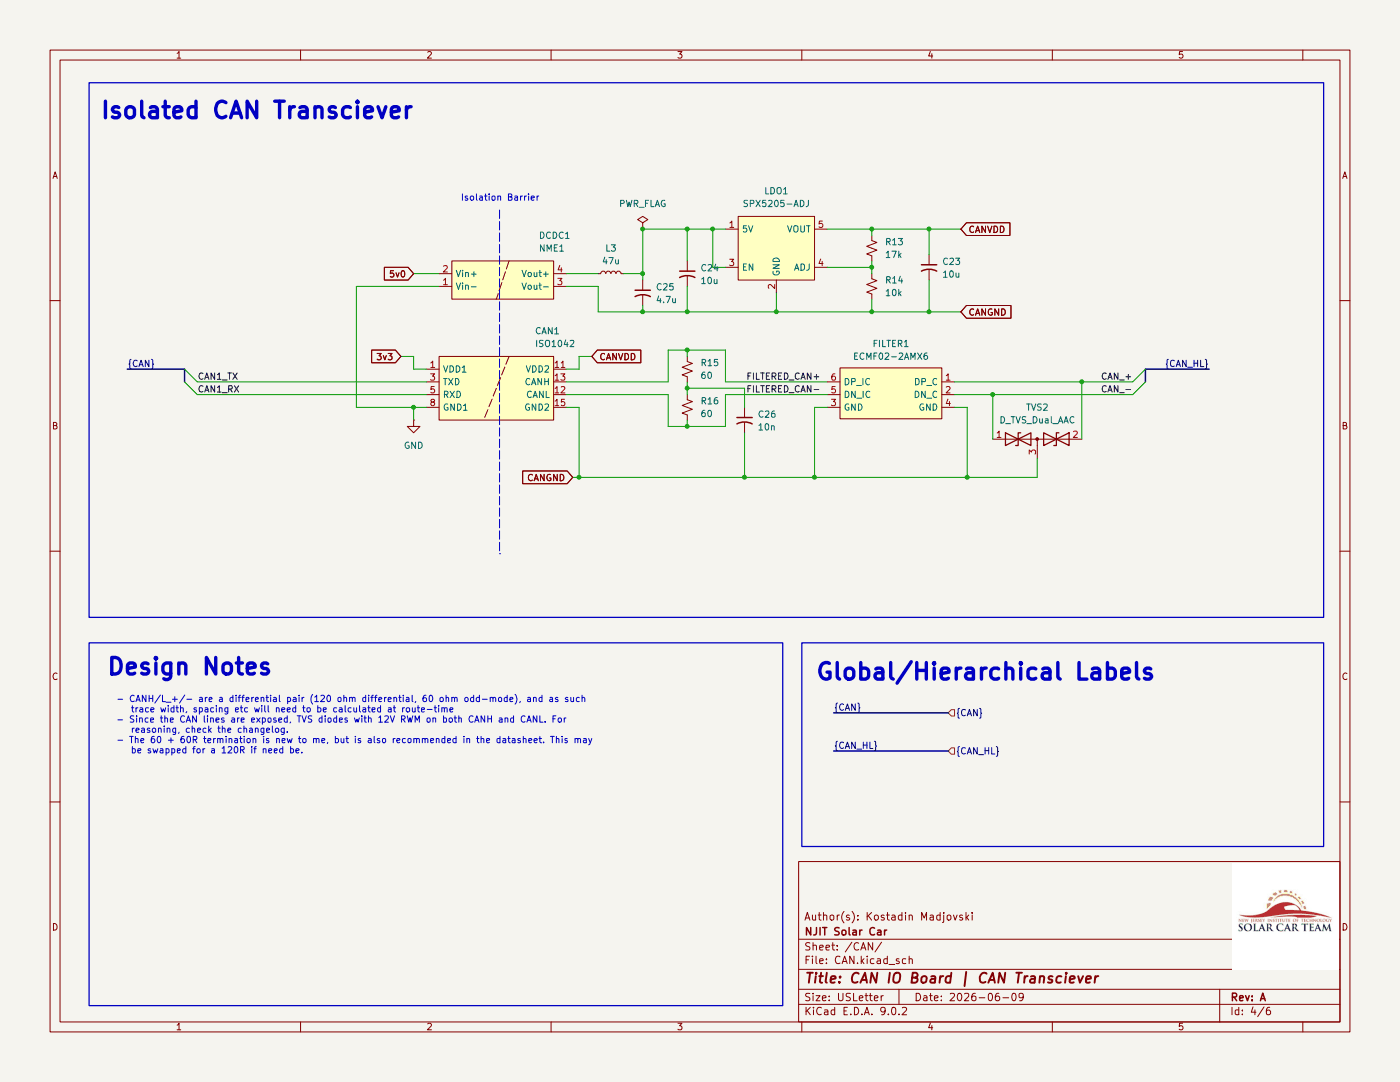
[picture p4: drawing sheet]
(kicad_sch
 (version 20250114)
 (generator "eeschema")
 (generator_version "9.0")
 (paper "USLetter")
 (title_block
  (title "CAN IO Board | CAN Transciever")
  (date "2026-06-09")
  (rev "A")
  (company "NJIT Solar Car")
  (comment 1 "Author(s): Kostadin Madjovski"))
 (lib_symbols
  (symbol "Device:C_Small_US"
   (pin_numbers (hide yes))
   (pin_names
    (offset 0.254) (hide yes)) (exclude_from_sim no) (in_bom yes) (on_board yes)
   (property "Reference" "C" (at 0.254 1.778 0) (effects (font (size 1.27 1.27)) (justify left)))
   (property "Value" "C_Small_US" (at 0.254 -2.032 0) (effects (font (size 1.27 1.27)) (justify left)))
   (property "Footprint" "" (at 0 0 0) (effects (font (size 1.27 1.27)) (hide yes)))
   (property "Datasheet" "" (at 0 0 0) (effects (font (size 1.27 1.27)) (hide yes)))
   (property "Description" "capacitor, small US symbol" (at 0 0 0) (effects (font (size 1.27 1.27)) (hide yes)))
   (symbol "C_Small_US_0_1"
    (polyline (pts (xy -1.524 0.508) (xy 1.524 0.508)) (stroke (width 0.3048) (type default)) (fill (type none)))
    (arc (start -1.524 -0.762) (mid 0 -0.3734) (end 1.524 -0.762) (stroke (width 0.3048) (type default)) (fill (type none))))
   (symbol "C_Small_US_1_1"
    (pin passive line (at 0 2.54 270) (length 2.032) (name "~" (effects (font (size 1.27 1.27)))) (number "1" (effects (font (size 1.27 1.27)))))
    (pin passive line (at 0 -2.54 90) (length 2.032) (name "~" (effects (font (size 1.27 1.27)))) (number "2" (effects (font (size 1.27 1.27))))))
   (embedded_fonts no))
  (symbol "Device:D_TVS_Dual_AAC"
   (pin_names
    (offset 1.016) (hide yes)) (exclude_from_sim no) (in_bom yes) (on_board yes)
   (property "Reference" "D" (at 0 4.445 0) (effects (font (size 1.27 1.27))))
   (property "Value" "D_TVS_Dual_AAC" (at 0 2.54 0) (effects (font (size 1.27 1.27))))
   (property "Footprint" "" (at -3.81 0 0) (effects (font (size 1.27 1.27)) (hide yes)))
   (property "Datasheet" "~" (at -3.81 0 0) (effects (font (size 1.27 1.27)) (hide yes)))
   (property "Description" "Bidirectional dual transient-voltage-suppression diode, center on pin 3" (at 0 0 0) (effects (font (size 1.27 1.27)) (hide yes)))
   (symbol "D_TVS_Dual_AAC_0_0"
    (polyline (pts (xy 0 -1.27) (xy 0 0)) (stroke (width 0) (type default)) (fill (type none))))
   (symbol "D_TVS_Dual_AAC_0_1"
    (polyline (pts (xy -6.35 1.27) (xy -1.27 -1.27) (xy -1.27 1.27) (xy -6.35 -1.27) (xy -6.35 1.27)) (stroke (width 0.254) (type default)) (fill (type none)))
    (polyline (pts (xy -6.35 0) (xy 6.35 0)) (stroke (width 0) (type default)) (fill (type none)))
    (polyline (pts (xy -3.302 1.27) (xy -3.81 1.27) (xy -3.81 -1.27) (xy -4.318 -1.27)) (stroke (width 0.254) (type default)) (fill (type none)))
    (circle (center 0 0) (radius 0.254) (stroke (width 0) (type default)) (fill (type outline)))
    (polyline (pts (xy 4.318 1.27) (xy 3.81 1.27) (xy 3.81 -1.27) (xy 3.302 -1.27)) (stroke (width 0.254) (type default)) (fill (type none)))
    (polyline (pts (xy 6.35 1.27) (xy 1.27 -1.27) (xy 1.27 1.27) (xy 6.35 -1.27) (xy 6.35 1.27)) (stroke (width 0.254) (type default)) (fill (type none))))
   (symbol "D_TVS_Dual_AAC_1_1"
    (pin passive line (at -8.89 0 0) (length 2.54) (name "A1" (effects (font (size 1.27 1.27)))) (number "1" (effects (font (size 1.27 1.27)))))
    (pin passive line (at 0 -3.81 90) (length 2.54) (name "common" (effects (font (size 1.27 1.27)))) (number "3" (effects (font (size 1.27 1.27)))))
    (pin passive line (at 8.89 0 180) (length 2.54) (name "A2" (effects (font (size 1.27 1.27)))) (number "2" (effects (font (size 1.27 1.27))))))
   (embedded_fonts no))
  (symbol "Device:L_Small"
   (pin_numbers (hide yes))
   (pin_names
    (offset 0.254) (hide yes)) (exclude_from_sim no) (in_bom yes) (on_board yes)
   (property "Reference" "L" (at 0.762 1.016 0) (effects (font (size 1.27 1.27)) (justify left)))
   (property "Value" "L_Small" (at 0.762 -1.016 0) (effects (font (size 1.27 1.27)) (justify left)))
   (property "Footprint" "" (at 0 0 0) (effects (font (size 1.27 1.27)) (hide yes)))
   (property "Datasheet" "~" (at 0 0 0) (effects (font (size 1.27 1.27)) (hide yes)))
   (property "Description" "Inductor, small symbol" (at 0 0 0) (effects (font (size 1.27 1.27)) (hide yes)))
   (symbol "L_Small_0_1"
    (arc (start 0 2.032) (mid 0.5058 1.524) (end 0 1.016) (stroke (width 0) (type default)) (fill (type none)))
    (arc (start 0 1.016) (mid 0.5058 0.508) (end 0 0) (stroke (width 0) (type default)) (fill (type none)))
    (arc (start 0 0) (mid 0.5058 -0.508) (end 0 -1.016) (stroke (width 0) (type default)) (fill (type none)))
    (arc (start 0 -1.016) (mid 0.5058 -1.524) (end 0 -2.032) (stroke (width 0) (type default)) (fill (type none))))
   (symbol "L_Small_1_1"
    (pin passive line (at 0 2.54 270) (length 0.508) (name "~" (effects (font (size 1.27 1.27)))) (number "1" (effects (font (size 1.27 1.27)))))
    (pin passive line (at 0 -2.54 90) (length 0.508) (name "~" (effects (font (size 1.27 1.27)))) (number "2" (effects (font (size 1.27 1.27))))))
   (embedded_fonts no))
  (symbol "Device:R_Small_US"
   (pin_numbers (hide yes))
   (pin_names
    (offset 0.254) (hide yes)) (exclude_from_sim no) (in_bom yes) (on_board yes)
   (property "Reference" "R" (at 0.762 0.508 0) (effects (font (size 1.27 1.27)) (justify left)))
   (property "Value" "R_Small_US" (at 0.762 -1.016 0) (effects (font (size 1.27 1.27)) (justify left)))
   (property "Footprint" "" (at 0 0 0) (effects (font (size 1.27 1.27)) (hide yes)))
   (property "Datasheet" "~" (at 0 0 0) (effects (font (size 1.27 1.27)) (hide yes)))
   (property "Description" "Resistor, small US symbol" (at 0 0 0) (effects (font (size 1.27 1.27)) (hide yes)))
   (symbol "R_Small_US_1_1"
    (polyline (pts (xy 0 1.524) (xy 1.016 1.143) (xy 0 0.762) (xy -1.016 0.381) (xy 0 0)) (stroke (width 0) (type default)) (fill (type none)))
    (polyline (pts (xy 0 0) (xy 1.016 -0.381) (xy 0 -0.762) (xy -1.016 -1.143) (xy 0 -1.524)) (stroke (width 0) (type default)) (fill (type none)))
    (pin passive line (at 0 2.54 270) (length 1.016) (name "~" (effects (font (size 1.27 1.27)))) (number "1" (effects (font (size 1.27 1.27)))))
    (pin passive line (at 0 -2.54 90) (length 1.016) (name "~" (effects (font (size 1.27 1.27)))) (number "2" (effects (font (size 1.27 1.27))))))
   (embedded_fonts no))
  (symbol "power:GND"
   (power)
   (pin_numbers (hide yes))
   (pin_names
    (offset 0) (hide yes)) (exclude_from_sim no) (in_bom yes) (on_board yes)
   (property "Reference" "#PWR" (at 0 -6.35 0) (effects (font (size 1.27 1.27)) (hide yes)))
   (property "Value" "GND" (at 0 -3.81 0) (effects (font (size 1.27 1.27))))
   (property "Footprint" "" (at 0 0 0) (effects (font (size 1.27 1.27)) (hide yes)))
   (property "Datasheet" "" (at 0 0 0) (effects (font (size 1.27 1.27)) (hide yes)))
   (property "Description" "Power symbol creates a global label with name \"GND\" , ground" (at 0 0 0) (effects (font (size 1.27 1.27)) (hide yes)))
   (symbol "GND_0_1"
    (polyline (pts (xy 0 0) (xy 0 -1.27) (xy 1.27 -1.27) (xy 0 -2.54) (xy -1.27 -1.27) (xy 0 -1.27)) (stroke (width 0) (type default)) (fill (type none))))
   (symbol "GND_1_1"
    (pin power_in line (at 0 0 270) (length 0) (name "~" (effects (font (size 1.27 1.27)))) (number "1" (effects (font (size 1.27 1.27))))))
   (embedded_fonts no))
  (symbol "power:PWR_FLAG"
   (power)
   (pin_numbers (hide yes))
   (pin_names
    (offset 0) (hide yes)) (exclude_from_sim no) (in_bom yes) (on_board yes)
   (property "Reference" "#FLG" (at 0 1.905 0) (effects (font (size 1.27 1.27)) (hide yes)))
   (property "Value" "PWR_FLAG" (at 0 3.81 0) (effects (font (size 1.27 1.27))))
   (property "Footprint" "" (at 0 0 0) (effects (font (size 1.27 1.27)) (hide yes)))
   (property "Datasheet" "~" (at 0 0 0) (effects (font (size 1.27 1.27)) (hide yes)))
   (property "Description" "Special symbol for telling ERC where power comes from" (at 0 0 0) (effects (font (size 1.27 1.27)) (hide yes)))
   (symbol "PWR_FLAG_0_0"
    (pin power_out line (at 0 0 90) (length 0) (name "~" (effects (font (size 1.27 1.27)))) (number "1" (effects (font (size 1.27 1.27))))))
   (symbol "PWR_FLAG_0_1"
    (polyline (pts (xy 0 0) (xy 0 1.27) (xy -1.016 1.905) (xy 0 2.54) (xy 1.016 1.905) (xy 0 1.27)) (stroke (width 0) (type default)) (fill (type none))))
   (embedded_fonts no))
  (symbol "symbols:ECMF2-40A100N6" (exclude_from_sim no) (in_bom yes) (on_board yes)
   (property "Reference" "FILTER1" (at 0 6.35 0) (effects (font (size 1.27 1.27))))
   (property "Value" "ECMF2-40A100N6" (at 0 3.81 0) (effects (font (size 1.27 1.27))))
   (property "Footprint" "" (at 0 0 0) (effects (font (size 1.27 1.27)) (hide yes)))
   (property "Datasheet" "" (at 0 0 0) (effects (font (size 1.27 1.27)) (hide yes)))
   (property "Description" "" (at 0 0 0) (effects (font (size 1.27 1.27)) (hide yes)))
   (symbol "ECMF2-40A100N6_0_1"
    (rectangle (start -10.16 2.794) (end 10.16 -7.366) (stroke (width 0) (type default)) (fill (type background))))
   (symbol "ECMF2-40A100N6_1_1"
    (pin bidirectional line (at -12.7 0 0) (length 2.54) (name "DP_IC" (effects (font (size 1.27 1.27)))) (number "6" (effects (font (size 1.27 1.27)))))
    (pin bidirectional line (at -12.7 -2.54 0) (length 2.54) (name "DN_IC" (effects (font (size 1.27 1.27)))) (number "5" (effects (font (size 1.27 1.27)))))
    (pin power_in line (at -12.7 -5.08 0) (length 2.54) (name "GND" (effects (font (size 1.27 1.27)))) (number "3" (effects (font (size 1.27 1.27)))))
    (pin bidirectional line (at 12.7 0 180) (length 2.54) (name "DP_C" (effects (font (size 1.27 1.27)))) (number "1" (effects (font (size 1.27 1.27)))))
    (pin bidirectional line (at 12.7 -2.54 180) (length 2.54) (name "DN_C" (effects (font (size 1.27 1.27)))) (number "2" (effects (font (size 1.27 1.27)))))
    (pin power_in line (at 12.7 -5.08 180) (length 2.54) (name "GND" (effects (font (size 1.27 1.27)))) (number "4" (effects (font (size 1.27 1.27))))))
   (embedded_fonts no))
  (symbol "symbols:ISO1042" (exclude_from_sim no) (in_bom yes) (on_board yes)
   (property "Reference" "U" (at 5.842 2.54 0) (effects (font (size 1.27 1.27)) (justify left)))
   (property "Value" "ISO1042" (at 5.842 0 0) (effects (font (size 1.27 1.27)) (justify left)))
   (property "Footprint" "" (at 0 0 0) (effects (font (size 1.27 1.27)) (hide yes)))
   (property "Datasheet" "" (at 0 0 0) (effects (font (size 1.27 1.27)) (hide yes)))
   (property "Description" "" (at 0 0 0) (effects (font (size 1.27 1.27)) (hide yes)))
   (symbol "ISO1042_1_1"
    (rectangle (start -11.43 -2.54) (end 11.43 -15.24) (stroke (width 0) (type solid)) (fill (type background)))
    (polyline (pts (xy 2.54 -2.54) (xy -2.54 -15.24)) (stroke (width 0) (type dash)) (fill (type none)))
    (pin power_in line (at -13.97 -5.08 0) (length 2.54) (name "VDD1" (effects (font (size 1.27 1.27)))) (number "1" (effects (font (size 1.27 1.27)))))
    (pin bidirectional line (at -13.97 -7.62 0) (length 2.54) (name "TXD" (effects (font (size 1.27 1.27)))) (number "3" (effects (font (size 1.27 1.27)))))
    (pin bidirectional line (at -13.97 -10.16 0) (length 2.54) (name "RXD" (effects (font (size 1.27 1.27)))) (number "5" (effects (font (size 1.27 1.27)))))
    (pin power_in line (at -13.97 -12.7 0) (length 2.54) (hide yes) (name "GND1" (effects (font (size 1.27 1.27)))) (number "2" (effects (font (size 1.27 1.27)))))
    (pin power_in line (at -13.97 -12.7 0) (length 2.54) (name "GND1" (effects (font (size 1.27 1.27)))) (number "8" (effects (font (size 1.27 1.27)))))
    (pin no_connect line (at -3.81 -17.78 90) (length 2.54) (hide yes) (name "" (effects (font (size 1.27 1.27)))) (number "14" (effects (font (size 1.27 1.27)))))
    (pin no_connect line (at -3.81 -17.78 90) (length 2.54) (hide yes) (name "" (effects (font (size 1.27 1.27)))) (number "4" (effects (font (size 1.27 1.27)))))
    (pin no_connect line (at -3.81 -17.78 90) (length 2.54) (hide yes) (name "" (effects (font (size 1.27 1.27)))) (number "6" (effects (font (size 1.27 1.27)))))
    (pin no_connect line (at -3.81 -17.78 90) (length 2.54) (hide yes) (name "" (effects (font (size 1.27 1.27)))) (number "7" (effects (font (size 1.27 1.27)))))
    (pin power_in line (at 13.97 -5.08 180) (length 2.54) (name "VDD2" (effects (font (size 1.27 1.27)))) (number "11" (effects (font (size 1.27 1.27)))))
    (pin power_in line (at 13.97 -5.08 180) (length 2.54) (hide yes) (name "VDD2" (effects (font (size 1.27 1.27)))) (number "16" (effects (font (size 1.27 1.27)))))
    (pin bidirectional line (at 13.97 -7.62 180) (length 2.54) (name "CANH" (effects (font (size 1.27 1.27)))) (number "13" (effects (font (size 1.27 1.27)))))
    (pin bidirectional line (at 13.97 -10.16 180) (length 2.54) (name "CANL" (effects (font (size 1.27 1.27)))) (number "12" (effects (font (size 1.27 1.27)))))
    (pin power_in line (at 13.97 -12.7 180) (length 2.54) (hide yes) (name "GND2" (effects (font (size 1.27 1.27)))) (number "10" (effects (font (size 1.27 1.27)))))
    (pin power_in line (at 13.97 -12.7 180) (length 2.54) (name "GND2" (effects (font (size 1.27 1.27)))) (number "15" (effects (font (size 1.27 1.27)))))
    (pin power_in line (at 13.97 -12.7 180) (length 2.54) (hide yes) (name "GND2" (effects (font (size 1.27 1.27)))) (number "9" (effects (font (size 1.27 1.27))))))
   (embedded_fonts no))
  (symbol "symbols:NME1" (exclude_from_sim no) (in_bom yes) (on_board yes)
   (property "Reference" "U" (at 7.366 2.032 0) (effects (font (size 1.27 1.27)) (justify left)))
   (property "Value" "NME1" (at 7.366 -0.254 0) (effects (font (size 1.27 1.27)) (justify left)))
   (property "Footprint" "" (at 0 0 0) (effects (font (size 1.27 1.27)) (hide yes)))
   (property "Datasheet" "" (at 0 0 0) (effects (font (size 1.27 1.27)) (hide yes)))
   (property "Description" "" (at 0 0 0) (effects (font (size 1.27 1.27)) (hide yes)))
   (symbol "NME1_1_1"
    (rectangle (start -10.16 -2.54) (end 10.16 -10.16) (stroke (width 0) (type solid)) (fill (type background)))
    (polyline (pts (xy 1.27 -2.54) (xy -1.27 -10.16)) (stroke (width 0) (type dash)) (fill (type none)))
    (pin power_in line (at -12.7 -5.08 0) (length 2.54) (name "Vin+" (effects (font (size 1.27 1.27)))) (number "2" (effects (font (size 1.27 1.27)))))
    (pin power_in line (at -12.7 -7.62 0) (length 2.54) (name "Vin-" (effects (font (size 1.27 1.27)))) (number "1" (effects (font (size 1.27 1.27)))))
    (pin power_out line (at 12.7 -5.08 180) (length 2.54) (name "Vout+" (effects (font (size 1.27 1.27)))) (number "4" (effects (font (size 1.27 1.27)))))
    (pin power_out line (at 12.7 -7.62 180) (length 2.54) (name "Vout-" (effects (font (size 1.27 1.27)))) (number "3" (effects (font (size 1.27 1.27))))))
   (embedded_fonts no))
  (symbol "symbols:SPX5205-ADJ" (exclude_from_sim no) (in_bom yes) (on_board yes)
   (property "Reference" "U" (at 0 9.398 0) (effects (font (size 1.27 1.27))))
   (property "Value" "SPX5205-ADJ" (at 0 6.604 0) (effects (font (size 1.27 1.27))))
   (property "Footprint" "" (at 0 0 0) (effects (font (size 1.27 1.27)) (hide yes)))
   (property "Datasheet" "" (at 0 0 0) (effects (font (size 1.27 1.27)) (hide yes)))
   (property "Description" "" (at 0 0 0) (effects (font (size 1.27 1.27)) (hide yes)))
   (symbol "SPX5205-ADJ_0_1"
    (rectangle (start -7.62 3.81) (end 7.62 -8.89) (stroke (width 0) (type default)) (fill (type background))))
   (symbol "SPX5205-ADJ_1_1"
    (pin power_in line (at -10.16 1.27 0) (length 2.54) (name "5V" (effects (font (size 1.27 1.27)))) (number "1" (effects (font (size 1.27 1.27)))))
    (pin input line (at -10.16 -6.35 0) (length 2.54) (name "EN" (effects (font (size 1.27 1.27)))) (number "3" (effects (font (size 1.27 1.27)))))
    (pin input line (at 0 -11.43 90) (length 2.54) (name "GND" (effects (font (size 1.27 1.27)))) (number "2" (effects (font (size 1.27 1.27)))))
    (pin power_out line (at 10.16 1.27 180) (length 2.54) (name "VOUT" (effects (font (size 1.27 1.27)))) (number "5" (effects (font (size 1.27 1.27)))))
    (pin bidirectional line (at 10.16 -6.35 180) (length 2.54) (name "ADJ" (effects (font (size 1.27 1.27)))) (number "4" (effects (font (size 1.27 1.27))))))
   (embedded_fonts no)))
 (rectangle
  (start 17.78 16.51)
  (end 264.16 123.19)
  (stroke (width 0.254) (type solid))
  (fill (type none)))
 (rectangle
  (start 17.78 128.27)
  (end 156.21 200.66)
  (stroke (width 0.254) (type solid))
  (fill (type none)))
 (rectangle
  (start 160.02 128.27)
  (end 264.16 168.91)
  (stroke (width 0.254) (type solid))
  (fill (type none)))
 (text "- CANH/L_+/- are a differential pair (120 ohm differential, 60 ohm odd-mode), and as such\n   trace width, spacing etc will need to be calculated at route-time\n- Since the CAN lines are exposed, TVS diodes with 12V RWM on both CANH and CANL. For\n   reasoning, check the changelog.\n- The 60 + 60R termination is new to me, but is also recommended in the datasheet. This may\n   be swapped for a 120R if need be."
  (exclude_from_sim no)
  (at 23.114 138.938 0)
  (effects (font (size 1.27 1.27)) (justify left top)))
 (text "Isolation Barrier"
  (exclude_from_sim no)
  (at 99.822 39.624 0)
  (effects (font (size 1.27 1.27))))
 (text "Design Notes"
  (exclude_from_sim no)
  (at 21.082 131.318 0)
  (effects (font (size 3.302 3.302) (thickness 0.6604)
    (bold yes)) (justify left top)))
 (text "Isolated CAN Transciever"
  (exclude_from_sim no)
  (at 19.812 20.32 0)
  (effects (font (size 3.302 3.302) (thickness 0.6604)
    (bold yes)) (justify left top)))
 (text "Global/Hierarchical Labels"
  (exclude_from_sim no)
  (at 162.56 132.334 0)
  (effects (font (size 3.302 3.302) (thickness 0.6604)
    (bold yes)) (justify left top)))
 (junction
  (at 185.42 62.23)
  (diameter 0)
  (color 0 0 0 0))
 (junction
  (at 82.55 81.28)
  (diameter 0)
  (color 0 0 0 0))
 (junction
  (at 154.94 62.23)
  (diameter 0)
  (color 0 0 0 0))
 (junction
  (at 148.59 95.25)
  (diameter 0)
  (color 0 0 0 0))
 (junction
  (at 137.16 77.47)
  (diameter 0)
  (color 0 0 0 0))
 (junction
  (at 198.12 78.74)
  (diameter 0)
  (color 0 0 0 0))
 (junction
  (at 128.27 45.72)
  (diameter 0)
  (color 0 0 0 0))
 (junction
  (at 162.56 95.25)
  (diameter 0)
  (color 0 0 0 0))
 (junction
  (at 215.9 76.2)
  (diameter 0)
  (color 0 0 0 0))
 (junction
  (at 142.24 45.72)
  (diameter 0)
  (color 0 0 0 0))
 (junction
  (at 173.99 53.34)
  (diameter 0)
  (color 0 0 0 0))
 (junction
  (at 128.27 54.61)
  (diameter 0)
  (color 0 0 0 0))
 (junction
  (at 185.42 45.72)
  (diameter 0)
  (color 0 0 0 0))
 (junction
  (at 137.16 62.23)
  (diameter 0)
  (color 0 0 0 0))
 (junction
  (at 115.57 95.25)
  (diameter 0)
  (color 0 0 0 0))
 (junction
  (at 173.99 45.72)
  (diameter 0)
  (color 0 0 0 0))
 (junction
  (at 193.04 95.25)
  (diameter 0)
  (color 0 0 0 0))
 (junction
  (at 137.16 85.09)
  (diameter 0)
  (color 0 0 0 0))
 (junction
  (at 137.16 69.85)
  (diameter 0)
  (color 0 0 0 0))
 (junction
  (at 128.27 62.23)
  (diameter 0)
  (color 0 0 0 0))
 (junction
  (at 137.16 45.72)
  (diameter 0)
  (color 0 0 0 0))
 (junction
  (at 173.99 62.23)
  (diameter 0)
  (color 0 0 0 0))
 (bus_entry
  (at 39.37 78.74)
  (size -2.54 -2.54)
  (stroke (width 0) (type default)))
 (bus_entry
  (at 226.06 78.74)
  (size 2.54 -2.54)
  (stroke (width 0) (type default)))
 (bus_entry
  (at 39.37 76.2)
  (size -2.54 -2.54)
  (stroke (width 0) (type default)))
 (bus_entry
  (at 226.06 76.2)
  (size 2.54 -2.54)
  (stroke (width 0) (type default)))
 (wire
  (pts (xy 133.35 76.2) (xy 133.35 69.85))
  (stroke (width 0) (type default)))
 (wire
  (pts (xy 173.99 59.69) (xy 173.99 62.23))
  (stroke (width 0) (type default)))
 (wire
  (pts (xy 113.03 54.61) (xy 119.38 54.61))
  (stroke (width 0) (type default)))
 (wire
  (pts (xy 185.42 45.72) (xy 173.99 45.72))
  (stroke (width 0) (type default)))
 (wire
  (pts (xy 137.16 45.72) (xy 137.16 52.07))
  (stroke (width 0) (type default)))
 (wire
  (pts (xy 137.16 57.15) (xy 137.16 62.23))
  (stroke (width 0) (type default)))
 (wire
  (pts (xy 128.27 54.61) (xy 128.27 55.88))
  (stroke (width 0) (type default)))
 (wire
  (pts (xy 137.16 69.85) (xy 137.16 71.12))
  (stroke (width 0) (type default)))
 (wire
  (pts (xy 85.09 76.2) (xy 39.37 76.2))
  (stroke (width 0) (type default)))
 (wire
  (pts (xy 87.63 57.15) (xy 71.12 57.15))
  (stroke (width 0) (type default)))
 (wire
  (pts (xy 190.5 76.2) (xy 215.9 76.2))
  (stroke (width 0) (type default)))
 (wire
  (pts (xy 115.57 81.28) (xy 115.57 95.25))
  (stroke (width 0) (type default)))
 (bus
  (pts (xy 228.6 73.66) (xy 241.3 73.66))
  (stroke (width 0) (type default)))
 (wire
  (pts (xy 133.35 78.74) (xy 133.35 85.09))
  (stroke (width 0) (type default)))
 (wire
  (pts (xy 185.42 55.88) (xy 185.42 62.23))
  (stroke (width 0) (type default)))
 (wire
  (pts (xy 128.27 60.96) (xy 128.27 62.23))
  (stroke (width 0) (type default)))
 (wire
  (pts (xy 133.35 85.09) (xy 137.16 85.09))
  (stroke (width 0) (type default)))
 (wire
  (pts (xy 137.16 77.47) (xy 137.16 78.74))
  (stroke (width 0) (type default)))
 (wire
  (pts (xy 82.55 73.66) (xy 82.55 71.12))
  (stroke (width 0) (type default)))
 (wire
  (pts (xy 71.12 81.28) (xy 82.55 81.28))
  (stroke (width 0) (type default)))
 (wire
  (pts (xy 137.16 77.47) (xy 148.59 77.47))
  (stroke (width 0) (type default)))
 (wire
  (pts (xy 185.42 45.72) (xy 191.77 45.72))
  (stroke (width 0) (type default)))
 (wire
  (pts (xy 85.09 81.28) (xy 82.55 81.28))
  (stroke (width 0) (type default)))
 (wire
  (pts (xy 137.16 69.85) (xy 144.78 69.85))
  (stroke (width 0) (type default)))
 (wire
  (pts (xy 113.03 81.28) (xy 115.57 81.28))
  (stroke (width 0) (type default)))
 (wire
  (pts (xy 119.38 62.23) (xy 119.38 57.15))
  (stroke (width 0) (type default)))
 (wire
  (pts (xy 71.12 57.15) (xy 71.12 81.28))
  (stroke (width 0) (type default)))
 (wire
  (pts (xy 198.12 78.74) (xy 226.06 78.74))
  (stroke (width 0) (type default)))
 (wire
  (pts (xy 144.78 78.74) (xy 165.1 78.74))
  (stroke (width 0) (type default)))
 (wire
  (pts (xy 85.09 73.66) (xy 82.55 73.66))
  (stroke (width 0) (type default)))
 (wire
  (pts (xy 162.56 95.25) (xy 193.04 95.25))
  (stroke (width 0) (type default)))
 (wire
  (pts (xy 124.46 54.61) (xy 128.27 54.61))
  (stroke (width 0) (type default)))
 (wire
  (pts (xy 128.27 62.23) (xy 137.16 62.23))
  (stroke (width 0) (type default)))
 (wire
  (pts (xy 173.99 62.23) (xy 154.94 62.23))
  (stroke (width 0) (type default)))
 (bus
  (pts (xy 228.6 76.2) (xy 228.6 73.66))
  (stroke (width 0) (type default)))
 (wire
  (pts (xy 39.37 78.74) (xy 85.09 78.74))
  (stroke (width 0) (type default)))
 (wire
  (pts (xy 113.03 76.2) (xy 133.35 76.2))
  (stroke (width 0) (type default)))
 (wire
  (pts (xy 144.78 45.72) (xy 142.24 45.72))
  (stroke (width 0) (type default)))
 (wire
  (pts (xy 137.16 62.23) (xy 154.94 62.23))
  (stroke (width 0) (type default)))
 (wire
  (pts (xy 148.59 95.25) (xy 162.56 95.25))
  (stroke (width 0) (type default)))
 (wire
  (pts (xy 193.04 81.28) (xy 193.04 95.25))
  (stroke (width 0) (type default)))
 (wire
  (pts (xy 185.42 62.23) (xy 173.99 62.23))
  (stroke (width 0) (type default)))
 (wire
  (pts (xy 113.03 78.74) (xy 133.35 78.74))
  (stroke (width 0) (type default)))
 (polyline
  (pts (xy 99.695 41.91) (xy 99.695 110.49))
  (stroke (width 0) (type dash)))
 (wire
  (pts (xy 128.27 62.23) (xy 119.38 62.23))
  (stroke (width 0) (type default)))
 (wire
  (pts (xy 185.42 62.23) (xy 191.77 62.23))
  (stroke (width 0) (type default)))
 (wire
  (pts (xy 137.16 83.82) (xy 137.16 85.09))
  (stroke (width 0) (type default)))
 (bus
  (pts (xy 25.4 73.66) (xy 36.83 73.66))
  (stroke (width 0) (type default)))
 (wire
  (pts (xy 115.57 95.25) (xy 148.59 95.25))
  (stroke (width 0) (type default)))
 (wire
  (pts (xy 190.5 78.74) (xy 198.12 78.74))
  (stroke (width 0) (type default)))
 (wire
  (pts (xy 137.16 45.72) (xy 128.27 45.72))
  (stroke (width 0) (type default)))
 (wire
  (pts (xy 173.99 45.72) (xy 173.99 46.99))
  (stroke (width 0) (type default)))
 (wire
  (pts (xy 165.1 53.34) (xy 173.99 53.34))
  (stroke (width 0) (type default)))
 (bus
  (pts (xy 166.37 142.24) (xy 189.23 142.24))
  (stroke (width 0) (type default)))
 (wire
  (pts (xy 185.42 50.8) (xy 185.42 45.72))
  (stroke (width 0) (type default)))
 (wire
  (pts (xy 133.35 69.85) (xy 137.16 69.85))
  (stroke (width 0) (type default)))
 (wire
  (pts (xy 144.78 76.2) (xy 165.1 76.2))
  (stroke (width 0) (type default)))
 (wire
  (pts (xy 148.59 81.28) (xy 148.59 77.47))
  (stroke (width 0) (type default)))
 (wire
  (pts (xy 128.27 45.72) (xy 128.27 54.61))
  (stroke (width 0) (type default)))
 (wire
  (pts (xy 215.9 76.2) (xy 226.06 76.2))
  (stroke (width 0) (type default)))
 (wire
  (pts (xy 190.5 81.28) (xy 193.04 81.28))
  (stroke (width 0) (type default)))
 (wire
  (pts (xy 148.59 86.36) (xy 148.59 95.25))
  (stroke (width 0) (type default)))
 (wire
  (pts (xy 113.03 57.15) (xy 119.38 57.15))
  (stroke (width 0) (type default)))
 (wire
  (pts (xy 80.01 71.12) (xy 82.55 71.12))
  (stroke (width 0) (type default)))
 (wire
  (pts (xy 207.01 91.44) (xy 207.01 95.25))
  (stroke (width 0) (type default)))
 (wire
  (pts (xy 144.78 69.85) (xy 144.78 76.2))
  (stroke (width 0) (type default)))
 (wire
  (pts (xy 165.1 81.28) (xy 162.56 81.28))
  (stroke (width 0) (type default)))
 (wire
  (pts (xy 144.78 53.34) (xy 142.24 53.34))
  (stroke (width 0) (type default)))
 (wire
  (pts (xy 198.12 78.74) (xy 198.12 87.63))
  (stroke (width 0) (type default)))
 (wire
  (pts (xy 113.03 73.66) (xy 115.57 73.66))
  (stroke (width 0) (type default)))
 (wire
  (pts (xy 207.01 95.25) (xy 193.04 95.25))
  (stroke (width 0) (type default)))
 (wire
  (pts (xy 82.55 81.28) (xy 82.55 83.82))
  (stroke (width 0) (type default)))
 (bus
  (pts (xy 166.37 149.86) (xy 189.23 149.86))
  (stroke (width 0) (type default)))
 (wire
  (pts (xy 137.16 76.2) (xy 137.16 77.47))
  (stroke (width 0) (type default)))
 (wire
  (pts (xy 173.99 52.07) (xy 173.99 53.34))
  (stroke (width 0) (type default)))
 (bus
  (pts (xy 36.83 76.2) (xy 36.83 73.66))
  (stroke (width 0) (type default)))
 (wire
  (pts (xy 114.3 95.25) (xy 115.57 95.25))
  (stroke (width 0) (type default)))
 (wire
  (pts (xy 142.24 53.34) (xy 142.24 45.72))
  (stroke (width 0) (type default)))
 (wire
  (pts (xy 115.57 73.66) (xy 115.57 71.12))
  (stroke (width 0) (type default)))
 (wire
  (pts (xy 82.55 54.61) (xy 87.63 54.61))
  (stroke (width 0) (type default)))
 (wire
  (pts (xy 142.24 45.72) (xy 137.16 45.72))
  (stroke (width 0) (type default)))
 (wire
  (pts (xy 137.16 85.09) (xy 144.78 85.09))
  (stroke (width 0) (type default)))
 (wire
  (pts (xy 173.99 53.34) (xy 173.99 54.61))
  (stroke (width 0) (type default)))
 (wire
  (pts (xy 162.56 81.28) (xy 162.56 95.25))
  (stroke (width 0) (type default)))
 (wire
  (pts (xy 115.57 71.12) (xy 118.11 71.12))
  (stroke (width 0) (type default)))
 (wire
  (pts (xy 215.9 76.2) (xy 215.9 87.63))
  (stroke (width 0) (type default)))
 (wire
  (pts (xy 144.78 78.74) (xy 144.78 85.09))
  (stroke (width 0) (type default)))
 (wire
  (pts (xy 154.94 62.23) (xy 154.94 58.42))
  (stroke (width 0) (type default)))
 (wire
  (pts (xy 165.1 45.72) (xy 173.99 45.72))
  (stroke (width 0) (type default)))
 (image
  (at 256.54 182.88)
  (scale 0.646246)
  (data))
 (label "CAN1_TX"
  (at 39.37 76.2 0)
  (effects (font (size 1.27 1.27)) (justify left bottom)))
 (label "{CAN_HL}"
  (at 241.3 73.66 180)
  (effects (font (size 1.27 1.27)) (justify right bottom)))
 (label "{CAN}"
  (at 25.4 73.66 0)
  (effects (font (size 1.27 1.27)) (justify left bottom)))
 (label "{CAN_HL}"
  (at 166.37 149.86 0)
  (effects (font (size 1.27 1.27)) (justify left bottom)))
 (label "FILTERED_CAN+"
  (at 163.83 76.2 180)
  (effects (font (size 1.27 1.27)) (justify right bottom)))
 (label "FILTERED_CAN-"
  (at 163.83 78.74 180)
  (effects (font (size 1.27 1.27)) (justify right bottom)))
 (label "CAN1_RX"
  (at 39.37 78.74 0)
  (effects (font (size 1.27 1.27)) (justify left bottom)))
 (label "CAN_+"
  (at 226.06 76.2 180)
  (effects (font (size 1.27 1.27)) (justify right bottom)))
 (label "CAN_-"
  (at 226.06 78.74 180)
  (effects (font (size 1.27 1.27)) (justify right bottom)))
 (label "{CAN}"
  (at 166.37 142.24 0)
  (effects (font (size 1.27 1.27)) (justify left bottom)))
 (global_label "CANGND"
  (shape input)
  (at 114.3 95.25 180)
  (fields_autoplaced yes)
  (effects (font (size 1.27 1.27)) (justify right))
  (property "Intersheetrefs" "${INTERSHEET_REFS}" (at 103.7552 95.25 0) (effects (font (size 1.27 1.27)) (justify right) (hide yes))))
 (global_label "CANGND"
  (shape input)
  (at 191.77 62.23 0)
  (fields_autoplaced yes)
  (effects (font (size 1.27 1.27)) (justify left))
  (property "Intersheetrefs" "${INTERSHEET_REFS}" (at 202.3148 62.23 0) (effects (font (size 1.27 1.27)) (justify left) (hide yes))))
 (global_label "3v3"
  (shape input)
  (at 80.01 71.12 180)
  (fields_autoplaced yes)
  (effects (font (size 1.27 1.27)) (justify right))
  (property "Intersheetrefs" "${INTERSHEET_REFS}" (at 73.6382 71.12 0) (effects (font (size 1.27 1.27)) (justify right) (hide yes))))
 (global_label "CANVDD"
  (shape input)
  (at 118.11 71.12 0)
  (fields_autoplaced yes)
  (effects (font (size 1.27 1.27)) (justify left))
  (property "Intersheetrefs" "${INTERSHEET_REFS}" (at 128.4129 71.12 0) (effects (font (size 1.27 1.27)) (justify left) (hide yes))))
 (global_label "CANVDD"
  (shape input)
  (at 191.77 45.72 0)
  (fields_autoplaced yes)
  (effects (font (size 1.27 1.27)) (justify left))
  (property "Intersheetrefs" "${INTERSHEET_REFS}" (at 202.0729 45.72 0) (effects (font (size 1.27 1.27)) (justify left) (hide yes))))
 (global_label "5v0"
  (shape input)
  (at 82.55 54.61 180)
  (fields_autoplaced yes)
  (effects (font (size 1.27 1.27)) (justify right))
  (property "Intersheetrefs" "${INTERSHEET_REFS}" (at 76.1782 54.61 0) (effects (font (size 1.27 1.27)) (justify right) (hide yes))))
 (hierarchical_label "{CAN_HL}"
  (shape input)
  (at 189.23 149.86 0)
  (effects (font (size 1.27 1.27)) (justify left)))
 (hierarchical_label "{CAN}"
  (shape input)
  (at 189.23 142.24 0)
  (effects (font (size 1.27 1.27)) (justify left)))
 (symbol
  (lib_id "Device:R_Small_US")
  (at 137.16 81.28 0)
  (unit 1)
  (exclude_from_sim no)
  (in_bom yes)
  (on_board yes)
  (dnp no)
  (fields_autoplaced yes)
  (property "Reference" "R16" (at 139.7 80.0099 0) (effects (font (size 1.27 1.27)) (justify left)))
  (property "Value" "60" (at 139.7 82.5499 0) (effects (font (size 1.27 1.27)) (justify left)))
  (property "Footprint" "Resistor_SMD:R_0603_1608Metric_Pad0.98x0.95mm_HandSolder" (at 137.16 81.28 0) (effects (font (size 1.27 1.27)) (hide yes)))
  (property "Datasheet" "~" (at 137.16 81.28 0) (effects (font (size 1.27 1.27)) (hide yes)))
  (property "Description" "Resistor, small US symbol" (at 137.16 81.28 0) (effects (font (size 1.27 1.27)) (hide yes)))
  (property "Comment" "" (at 137.16 81.28 0) (effects (font (size 1.27 1.27)) (hide yes)))
  (property "Product_Type" "" (at 137.16 81.28 0) (effects (font (size 1.27 1.27)) (hide yes)))
  (property "Purchase-URL" "" (at 137.16 81.28 0) (effects (font (size 1.27 1.27)) (hide yes)))
  (pin "2")
  (pin "1"))
 (symbol
  (lib_id "symbols:NME1")
  (at 100.33 49.53 0)
  (unit 1)
  (exclude_from_sim no)
  (in_bom yes)
  (on_board yes)
  (dnp no)
  (property "Reference" "DCDC1" (at 107.442 46.99 0) (effects (font (size 1.27 1.27)) (justify left)))
  (property "Value" "NME1" (at 107.442 49.53 0) (effects (font (size 1.27 1.27)) (justify left)))
  (property "Footprint" "footprints:NME1S" (at 100.33 49.53 0) (effects (font (size 1.27 1.27)) (hide yes)))
  (property "Datasheet" "" (at 100.33 49.53 0) (effects (font (size 1.27 1.27)) (hide yes)))
  (property "Description" "" (at 100.33 49.53 0) (effects (font (size 1.27 1.27)) (hide yes)))
  (property "Comment" "" (at 100.33 49.53 0) (effects (font (size 1.27 1.27)) (hide yes)))
  (property "Product_Type" "" (at 100.33 49.53 0) (effects (font (size 1.27 1.27)) (hide yes)))
  (property "Purchase-URL" "" (at 100.33 49.53 0) (effects (font (size 1.27 1.27)) (hide yes)))
  (pin "4")
  (pin "3")
  (pin "1")
  (pin "2"))
 (symbol
  (lib_id "Device:R_Small_US")
  (at 173.99 49.53 0)
  (unit 1)
  (exclude_from_sim no)
  (in_bom yes)
  (on_board yes)
  (dnp no)
  (fields_autoplaced yes)
  (property "Reference" "R13" (at 176.53 48.2599 0) (effects (font (size 1.27 1.27)) (justify left)))
  (property "Value" "17k" (at 176.53 50.7999 0) (effects (font (size 1.27 1.27)) (justify left)))
  (property "Footprint" "Resistor_SMD:R_0603_1608Metric_Pad0.98x0.95mm_HandSolder" (at 173.99 49.53 0) (effects (font (size 1.27 1.27)) (hide yes)))
  (property "Datasheet" "~" (at 173.99 49.53 0) (effects (font (size 1.27 1.27)) (hide yes)))
  (property "Description" "Resistor, small US symbol" (at 173.99 49.53 0) (effects (font (size 1.27 1.27)) (hide yes)))
  (property "Comment" "" (at 173.99 49.53 0) (effects (font (size 1.27 1.27)) (hide yes)))
  (property "Product_Type" "" (at 173.99 49.53 0) (effects (font (size 1.27 1.27)) (hide yes)))
  (property "Purchase-URL" "" (at 173.99 49.53 0) (effects (font (size 1.27 1.27)) (hide yes)))
  (pin "2")
  (pin "1"))
 (symbol
  (lib_id "power:GND")
  (at 82.55 83.82 0)
  (unit 1)
  (exclude_from_sim no)
  (in_bom yes)
  (on_board yes)
  (dnp no)
  (fields_autoplaced yes)
  (property "Reference" "#PWR015" (at 82.55 90.17 0) (effects (font (size 1.27 1.27)) (hide yes)))
  (property "Value" "GND" (at 82.55 88.9 0) (effects (font (size 1.27 1.27))))
  (property "Footprint" "" (at 82.55 83.82 0) (effects (font (size 1.27 1.27)) (hide yes)))
  (property "Datasheet" "" (at 82.55 83.82 0) (effects (font (size 1.27 1.27)) (hide yes)))
  (property "Description" "Power symbol creates a global label with name \"GND\" , ground" (at 82.55 83.82 0) (effects (font (size 1.27 1.27)) (hide yes)))
  (pin "1"))
 (symbol
  (lib_id "Device:C_Small_US")
  (at 128.27 58.42 0)
  (unit 1)
  (exclude_from_sim no)
  (in_bom yes)
  (on_board yes)
  (dnp no)
  (fields_autoplaced yes)
  (property "Reference" "C25" (at 130.81 57.2769 0) (effects (font (size 1.27 1.27)) (justify left)))
  (property "Value" "4.7u" (at 130.81 59.8169 0) (effects (font (size 1.27 1.27)) (justify left)))
  (property "Footprint" "Capacitor_SMD:CP_Elec_4x4.5" (at 128.27 58.42 0) (effects (font (size 1.27 1.27)) (hide yes)))
  (property "Datasheet" "" (at 128.27 58.42 0) (effects (font (size 1.27 1.27)) (hide yes)))
  (property "Description" "capacitor, small US symbol" (at 128.27 58.42 0) (effects (font (size 1.27 1.27)) (hide yes)))
  (property "Comment" "" (at 128.27 58.42 0) (effects (font (size 1.27 1.27)) (hide yes)))
  (property "Product_Type" "" (at 128.27 58.42 0) (effects (font (size 1.27 1.27)) (hide yes)))
  (property "Purchase-URL" "" (at 128.27 58.42 0) (effects (font (size 1.27 1.27)) (hide yes)))
  (pin "1")
  (pin "2"))
 (symbol
  (lib_id "Device:R_Small_US")
  (at 137.16 73.66 0)
  (unit 1)
  (exclude_from_sim no)
  (in_bom yes)
  (on_board yes)
  (dnp no)
  (fields_autoplaced yes)
  (property "Reference" "R15" (at 139.7 72.3899 0) (effects (font (size 1.27 1.27)) (justify left)))
  (property "Value" "60" (at 139.7 74.9299 0) (effects (font (size 1.27 1.27)) (justify left)))
  (property "Footprint" "Resistor_SMD:R_0603_1608Metric_Pad0.98x0.95mm_HandSolder" (at 137.16 73.66 0) (effects (font (size 1.27 1.27)) (hide yes)))
  (property "Datasheet" "~" (at 137.16 73.66 0) (effects (font (size 1.27 1.27)) (hide yes)))
  (property "Description" "Resistor, small US symbol" (at 137.16 73.66 0) (effects (font (size 1.27 1.27)) (hide yes)))
  (property "Comment" "" (at 137.16 73.66 0) (effects (font (size 1.27 1.27)) (hide yes)))
  (property "Product_Type" "" (at 137.16 73.66 0) (effects (font (size 1.27 1.27)) (hide yes)))
  (property "Purchase-URL" "" (at 137.16 73.66 0) (effects (font (size 1.27 1.27)) (hide yes)))
  (pin "2")
  (pin "1"))
 (symbol
  (lib_id "symbols:ISO1042")
  (at 99.06 68.58 0)
  (unit 1)
  (exclude_from_sim no)
  (in_bom yes)
  (on_board yes)
  (dnp no)
  (property "Reference" "CAN1" (at 106.68 66.04 0) (effects (font (size 1.27 1.27)) (justify left)))
  (property "Value" "ISO1042" (at 106.68 68.58 0) (effects (font (size 1.27 1.27)) (justify left)))
  (property "Footprint" "Package_SO:SOIC-16W_7.5x10.3mm_P1.27mm" (at 99.06 68.58 0) (effects (font (size 1.27 1.27)) (hide yes)))
  (property "Datasheet" "" (at 99.06 68.58 0) (effects (font (size 1.27 1.27)) (hide yes)))
  (property "Description" "" (at 99.06 68.58 0) (effects (font (size 1.27 1.27)) (hide yes)))
  (property "Comment" "" (at 99.06 68.58 0) (effects (font (size 1.27 1.27)) (hide yes)))
  (property "Product_Type" "" (at 99.06 68.58 0) (effects (font (size 1.27 1.27)) (hide yes)))
  (property "Purchase-URL" "" (at 99.06 68.58 0) (effects (font (size 1.27 1.27)) (hide yes)))
  (pin "11")
  (pin "5")
  (pin "6")
  (pin "7")
  (pin "16")
  (pin "8")
  (pin "13")
  (pin "1")
  (pin "3")
  (pin "2")
  (pin "4")
  (pin "12")
  (pin "10")
  (pin "9")
  (pin "15")
  (pin "14"))
 (symbol
  (lib_id "Device:R_Small_US")
  (at 173.99 57.15 0)
  (unit 1)
  (exclude_from_sim no)
  (in_bom yes)
  (on_board yes)
  (dnp no)
  (fields_autoplaced yes)
  (property "Reference" "R14" (at 176.53 55.8799 0) (effects (font (size 1.27 1.27)) (justify left)))
  (property "Value" "10k" (at 176.53 58.4199 0) (effects (font (size 1.27 1.27)) (justify left)))
  (property "Footprint" "Resistor_SMD:R_0603_1608Metric_Pad0.98x0.95mm_HandSolder" (at 173.99 57.15 0) (effects (font (size 1.27 1.27)) (hide yes)))
  (property "Datasheet" "~" (at 173.99 57.15 0) (effects (font (size 1.27 1.27)) (hide yes)))
  (property "Description" "Resistor, small US symbol" (at 173.99 57.15 0) (effects (font (size 1.27 1.27)) (hide yes)))
  (property "Comment" "" (at 173.99 57.15 0) (effects (font (size 1.27 1.27)) (hide yes)))
  (property "Product_Type" "" (at 173.99 57.15 0) (effects (font (size 1.27 1.27)) (hide yes)))
  (property "Purchase-URL" "" (at 173.99 57.15 0) (effects (font (size 1.27 1.27)) (hide yes)))
  (pin "2")
  (pin "1"))
 (symbol
  (lib_id "symbols:ECMF2-40A100N6")
  (at 177.8 76.2 0)
  (unit 1)
  (exclude_from_sim no)
  (in_bom yes)
  (on_board yes)
  (dnp no)
  (fields_autoplaced yes)
  (property "Reference" "FILTER1" (at 177.8 68.58 0) (effects (font (size 1.27 1.27))))
  (property "Value" "ECMF02-2AMX6" (at 177.8 71.12 0) (effects (font (size 1.27 1.27))))
  (property "Footprint" "footprints:ECMF02-2AMX6_QFN-6L" (at 177.8 76.2 0) (effects (font (size 1.27 1.27)) (hide yes)))
  (property "Datasheet" "" (at 177.8 76.2 0) (effects (font (size 1.27 1.27)) (hide yes)))
  (property "Description" "" (at 177.8 76.2 0) (effects (font (size 1.27 1.27)) (hide yes)))
  (property "Comment" "" (at 177.8 76.2 0) (effects (font (size 1.27 1.27)) (hide yes)))
  (property "Product_Type" "" (at 177.8 76.2 0) (effects (font (size 1.27 1.27)) (hide yes)))
  (property "Purchase-URL" "" (at 177.8 76.2 0) (effects (font (size 1.27 1.27)) (hide yes)))
  (pin "2")
  (pin "6")
  (pin "5")
  (pin "1")
  (pin "4")
  (pin "3"))
 (symbol
  (lib_id "Device:D_TVS_Dual_AAC")
  (at 207.01 87.63 0)
  (unit 1)
  (exclude_from_sim no)
  (in_bom yes)
  (on_board yes)
  (dnp no)
  (fields_autoplaced yes)
  (property "Reference" "TVS2" (at 207.01 81.28 0) (effects (font (size 1.27 1.27))))
  (property "Value" "D_TVS_Dual_AAC" (at 207.01 83.82 0) (effects (font (size 1.27 1.27))))
  (property "Footprint" "Package_TO_SOT_SMD:SOT-23" (at 203.2 87.63 0) (effects (font (size 1.27 1.27)) (hide yes)))
  (property "Datasheet" "~" (at 203.2 87.63 0) (effects (font (size 1.27 1.27)) (hide yes)))
  (property "Description" "Bidirectional dual transient-voltage-suppression diode, center on pin 3" (at 207.01 87.63 0) (effects (font (size 1.27 1.27)) (hide yes)))
  (property "Comment" "" (at 207.01 87.63 0) (effects (font (size 1.27 1.27)) (hide yes)))
  (property "Product_Type" "" (at 207.01 87.63 0) (effects (font (size 1.27 1.27)) (hide yes)))
  (property "Purchase-URL" "" (at 207.01 87.63 0) (effects (font (size 1.27 1.27)) (hide yes)))
  (pin "1")
  (pin "3")
  (pin "2"))
 (symbol
  (lib_id "power:PWR_FLAG")
  (at 128.27 45.72 0)
  (unit 1)
  (exclude_from_sim no)
  (in_bom yes)
  (on_board yes)
  (dnp no)
  (fields_autoplaced yes)
  (property "Reference" "#FLG05" (at 128.27 43.815 0) (effects (font (size 1.27 1.27)) (hide yes)))
  (property "Value" "PWR_FLAG" (at 128.27 40.64 0) (effects (font (size 1.27 1.27))))
  (property "Footprint" "" (at 128.27 45.72 0) (effects (font (size 1.27 1.27)) (hide yes)))
  (property "Datasheet" "~" (at 128.27 45.72 0) (effects (font (size 1.27 1.27)) (hide yes)))
  (property "Description" "Special symbol for telling ERC where power comes from" (at 128.27 45.72 0) (effects (font (size 1.27 1.27)) (hide yes)))
  (pin "1"))
 (symbol
  (lib_id "Device:L_Small")
  (at 121.92 54.61 90)
  (unit 1)
  (exclude_from_sim no)
  (in_bom yes)
  (on_board yes)
  (dnp no)
  (fields_autoplaced yes)
  (property "Reference" "L3" (at 121.92 49.53 90) (effects (font (size 1.27 1.27))))
  (property "Value" "47u" (at 121.92 52.07 90) (effects (font (size 1.27 1.27))))
  (property "Footprint" "Inductor_THT:L_Axial_L7.0mm_D3.3mm_P5.08mm_Vertical_Fastron_MICC" (at 121.92 54.61 0) (effects (font (size 1.27 1.27)) (hide yes)))
  (property "Datasheet" "~" (at 121.92 54.61 0) (effects (font (size 1.27 1.27)) (hide yes)))
  (property "Description" "Inductor, small symbol" (at 121.92 54.61 0) (effects (font (size 1.27 1.27)) (hide yes)))
  (property "Comment" "" (at 121.92 54.61 90) (effects (font (size 1.27 1.27)) (hide yes)))
  (property "Product_Type" "" (at 121.92 54.61 90) (effects (font (size 1.27 1.27)) (hide yes)))
  (property "Purchase-URL" "" (at 121.92 54.61 90) (effects (font (size 1.27 1.27)) (hide yes)))
  (pin "2")
  (pin "1"))
 (symbol
  (lib_id "symbols:SPX5205-ADJ")
  (at 154.94 46.99 0)
  (unit 1)
  (exclude_from_sim no)
  (in_bom yes)
  (on_board yes)
  (dnp no)
  (fields_autoplaced yes)
  (property "Reference" "LDO1" (at 154.94 38.1 0) (effects (font (size 1.27 1.27))))
  (property "Value" "SPX5205-ADJ" (at 154.94 40.64 0) (effects (font (size 1.27 1.27))))
  (property "Footprint" "Package_TO_SOT_SMD:SOT-23-5_HandSoldering" (at 154.94 46.99 0) (effects (font (size 1.27 1.27)) (hide yes)))
  (property "Datasheet" "" (at 154.94 46.99 0) (effects (font (size 1.27 1.27)) (hide yes)))
  (property "Description" "" (at 154.94 46.99 0) (effects (font (size 1.27 1.27)) (hide yes)))
  (property "Comment" "" (at 154.94 46.99 0) (effects (font (size 1.27 1.27)) (hide yes)))
  (property "Product_Type" "" (at 154.94 46.99 0) (effects (font (size 1.27 1.27)) (hide yes)))
  (property "Purchase-URL" "" (at 154.94 46.99 0) (effects (font (size 1.27 1.27)) (hide yes)))
  (pin "2")
  (pin "1")
  (pin "4")
  (pin "5")
  (pin "3"))
 (symbol
  (lib_id "Device:C_Small_US")
  (at 185.42 53.34 0)
  (unit 1)
  (exclude_from_sim no)
  (in_bom yes)
  (on_board yes)
  (dnp no)
  (fields_autoplaced yes)
  (property "Reference" "C23" (at 187.96 52.1969 0) (effects (font (size 1.27 1.27)) (justify left)))
  (property "Value" "10u" (at 187.96 54.7369 0) (effects (font (size 1.27 1.27)) (justify left)))
  (property "Footprint" "Capacitor_SMD:C_0603_1608Metric_Pad1.08x0.95mm_HandSolder" (at 185.42 53.34 0) (effects (font (size 1.27 1.27)) (hide yes)))
  (property "Datasheet" "" (at 185.42 53.34 0) (effects (font (size 1.27 1.27)) (hide yes)))
  (property "Description" "capacitor, small US symbol" (at 185.42 53.34 0) (effects (font (size 1.27 1.27)) (hide yes)))
  (property "Comment" "" (at 185.42 53.34 0) (effects (font (size 1.27 1.27)) (hide yes)))
  (property "Product_Type" "" (at 185.42 53.34 0) (effects (font (size 1.27 1.27)) (hide yes)))
  (property "Purchase-URL" "" (at 185.42 53.34 0) (effects (font (size 1.27 1.27)) (hide yes)))
  (pin "1")
  (pin "2"))
 (symbol
  (lib_id "Device:C_Small_US")
  (at 148.59 83.82 0)
  (unit 1)
  (exclude_from_sim no)
  (in_bom yes)
  (on_board yes)
  (dnp no)
  (fields_autoplaced yes)
  (property "Reference" "C26" (at 151.13 82.6769 0) (effects (font (size 1.27 1.27)) (justify left)))
  (property "Value" "10n" (at 151.13 85.2169 0) (effects (font (size 1.27 1.27)) (justify left)))
  (property "Footprint" "Capacitor_SMD:C_0603_1608Metric_Pad1.08x0.95mm_HandSolder" (at 148.59 83.82 0) (effects (font (size 1.27 1.27)) (hide yes)))
  (property "Datasheet" "" (at 148.59 83.82 0) (effects (font (size 1.27 1.27)) (hide yes)))
  (property "Description" "capacitor, small US symbol" (at 148.59 83.82 0) (effects (font (size 1.27 1.27)) (hide yes)))
  (property "Comment" "" (at 148.59 83.82 0) (effects (font (size 1.27 1.27)) (hide yes)))
  (property "Product_Type" "" (at 148.59 83.82 0) (effects (font (size 1.27 1.27)) (hide yes)))
  (property "Purchase-URL" "" (at 148.59 83.82 0) (effects (font (size 1.27 1.27)) (hide yes)))
  (pin "1")
  (pin "2"))
 (symbol
  (lib_id "Device:C_Small_US")
  (at 137.16 54.61 0)
  (unit 1)
  (exclude_from_sim no)
  (in_bom yes)
  (on_board yes)
  (dnp no)
  (fields_autoplaced yes)
  (property "Reference" "C24" (at 139.7 53.4669 0) (effects (font (size 1.27 1.27)) (justify left)))
  (property "Value" "10u" (at 139.7 56.0069 0) (effects (font (size 1.27 1.27)) (justify left)))
  (property "Footprint" "Capacitor_SMD:C_0603_1608Metric_Pad1.08x0.95mm_HandSolder" (at 137.16 54.61 0) (effects (font (size 1.27 1.27)) (hide yes)))
  (property "Datasheet" "" (at 137.16 54.61 0) (effects (font (size 1.27 1.27)) (hide yes)))
  (property "Description" "capacitor, small US symbol" (at 137.16 54.61 0) (effects (font (size 1.27 1.27)) (hide yes)))
  (property "Comment" "" (at 137.16 54.61 0) (effects (font (size 1.27 1.27)) (hide yes)))
  (property "Product_Type" "" (at 137.16 54.61 0) (effects (font (size 1.27 1.27)) (hide yes)))
  (property "Purchase-URL" "" (at 137.16 54.61 0) (effects (font (size 1.27 1.27)) (hide yes)))
  (pin "1")
  (pin "2")))
